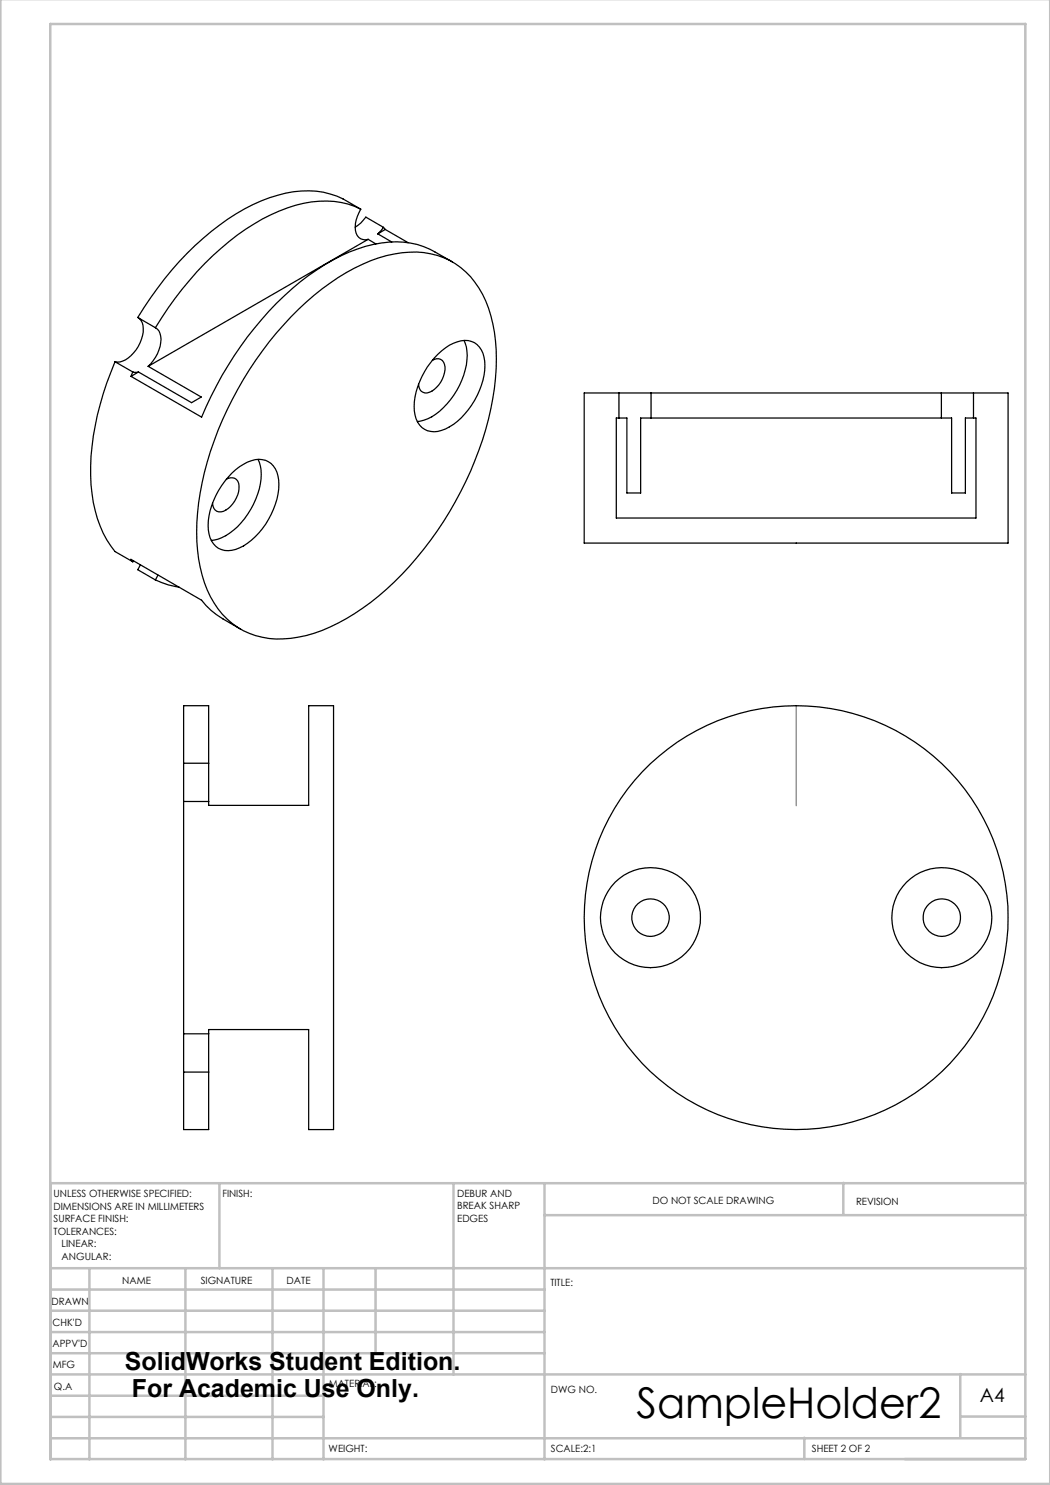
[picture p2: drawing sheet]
<svg xmlns="http://www.w3.org/2000/svg" width="210mm" height="297mm" viewBox="0 0 210 297" stroke-linecap="round" stroke-linejoin="round" font-family="sans-serif">
<g fill="none" stroke="#c0c0c0" stroke-width=".5">
<path d="M.1 -.1v296.9h209.9v-296.9M10.1 4.8h195v287h-195zM43.9 236.6v17M90.7 236.6v38.3M108.9 236.6v55.3M168.7 236.6v6.3M205.1 236.6h-195v55.3M10.1 253.6h195M10.1 257.9h98.8M17.9 253.6v38.3M37.1 253.6v38.3M54.5 253.6v38.3"/>
<path d="M64.7 253.6v38.3M75.1 253.6v17M108.9 243h96.2M10.1 270.6h98.8M10.1 266.4h98.8M10.1 262.1h98.8M10.1 279.1h54.6M10.1 274.9h195M192.1 274.8v12.7M10.1 287.7h195M10.1 283.4h54.6M160.9 287.5v4.3"/>
<path d="M192.1 283.3h13"/>
</g>
<path d="M159.2 141.1v20" fill="none" stroke="#808080" stroke-width=".25"/>
<g fill="none" stroke="#000" stroke-width=".25">
<path d="M71 45.4a6.6 6.6 0 0 0 2.2-2l3.5 2.1M72.1 41.8a18.5 18.5 0 0 0-14.6-.2 47 47 0 0 0-19.6 14.5 67.8 67.8 0 0 0-6.8 9.4M72.1 41.8a5.5 5.5 0 0 0-.7 5.3 1.83 1.83 0 0 0 2.2 .8M72.1 41.8a17.9 17.9 0 0 0-16.5-2.8 40.9 40.9 0 0 0-16.6 10.1 68.6 68.6 0 0 0-11.4 14.4l3.5 2M73.6 47.9l-44 25.4M73.6 47.9l1.6 .9M75.6 46.8l2.8 1.6M76.7 45.5l.3 .4M76.7 45.5l-1.1 1.3M77 45.9l4.6 2.6M77 45.9l-1.4 .9M90.5 52.4a22.5 22.5 0 0 0-8.4-3.8 24.4 24.4 0 0 0-15.5 3.4 58.8 58.8 0 0 0-21 21.2l-3.4 6-1.9 4.2-14.1-8.1"/>
<path d="M23 72.4a55.3 55.3 0 0 0-4.8 24.6 23.6 23.6 0 0 0 4.8 13.3l3.6 2.1M23 72.4l3.6 2M26.6 74.4l-.4 .9M26.6 74.4h1.1M27.7 63.6a3.6 3.6 0 0 1 .6 4.2 7.1 7.1 0 0 1-4.3 4.6h-1M27.7 74.4l-1.5 .9M29.6 73.3l10.7 6.1-2 1.1-10.6-6.1M31.1 65.5a2.79 2.79 0 0 1 1 3l-.1 .7a8.4 8.4 0 0 1-2.4 4.1M59.7 61.8a41.7 41.7 0 0 1 17.6-10.7 16.7 16.7 0 0 1 14.8 2.4 19.6 19.6 0 0 1 6.8 12.9 49.9 49.9 0 0 1-3.9 25.7 68.7 68.7 0 0 1-20.8 28.4 33.8 33.8 0 0 1-16 7.2 15.3 15.3 0 0 1-16.7-9.7 34.6 34.6 0 0 1-1.5-19.4 70 70 0 0 1 19.7-36.8zM86.5 72.1a1.56 1.56 0 0 1 1.7-.2 1.56 1.56 0 0 1 .8 1.5 5.4 5.4 0 0 1-3.6 5.2 1.54 1.54 0 0 1-1.7-1.8M87.6 70.9a7.9 7.9 0 0 1 6.1-2.8 4.2 4.2 0 0 1 3.2 4.1 15.2 15.2 0 0 1-7.8 13.6 4.1 4.1 0 0 1-5.6-1.3 9.6 9.6 0 0 1 .4-8.2 15.7 15.7 0 0 1 3.7-5.4zM92.8 68.1a9.2 9.2 0 0 1-.1 6.9 15.3 15.3 0 0 1-7.1 8.7l-2.1 .6"/>
<path d="M123.8 78.6h-7v30h84.8v-30h-6.9M123.8 78.6h6.4M123.8 78.6v5M130.2 78.6h58.1M130.2 78.6v5M188.3 78.6h6.4M188.3 78.6v5M194.7 78.6v5M45.3 95.8a1.64 1.64 0 0 1 1.9 0 1.64 1.64 0 0 1 .6 1.9 5.3 5.3 0 0 1-3.6 4.7 1.54 1.54 0 0 1-1.7-1.8M46.4 94.6a7.7 7.7 0 0 1 6.1-2.7 4.1 4.1 0 0 1 3.2 4.1 15.2 15.2 0 0 1-7.8 13.6 4.1 4.1 0 0 1-6.2-3.6 15.5 15.5 0 0 1 4.7-11.4zM51.6 91.9a9.6 9.6 0 0 1-.4 7.9 14.2 14.2 0 0 1-7.6 8l-1.3 .3M123.8 83.6h-.5v20h71.9v-20h-.5"/>
<path d="M123.8 83.6h1.6v15h2.7v-15h2.1M130.2 83.6h58.1M188.3 83.6h2v15h2.8v-15h1.6M26.6 112.4l-.4-.5 14.1 8.1a14.5 14.5 0 0 0 4.3 3.8l3.5 2M26.7 112.2l-.1 .2M28 113l-.4 .9 3.5 2.1M31.1 116a15.9 15.9 0 0 0 4.7 1.4M31.6 115l-.5 1M36.7 152.6v7.7M36.7 152.6v-11.5h5v11.5M36.7 152.6h5M41.7 152.6v7.7"/>
<path d="M36.7 160.3v46.5M36.7 160.3h5M41.7 160.3v.8h20v-20h5v84.8h-5v-20h-20v.9M36.7 206.8v7.6M36.7 214.4v11.5h5v-11.5M36.7 206.8h5M36.7 214.4h5M41.7 206.8v7.6"/>
<circle cx="130.1" cy="183.5" r="3.8"/>
<circle cx="130.1" cy="183.5" r="10"/>
<circle cx="159.2" cy="183.5" r="42.4"/>
<circle cx="188.4" cy="183.5" r="10"/>
<circle cx="188.4" cy="183.5" r="3.8"/>
</g>
<text font-size="8.5" x="127.3" y="283.5">SampleHolder2</text>
<g font-size="5">
<text x="25" y="274">SolidWorks Student Edition.</text>
<text x="26.4" y="279.5">For Academic Use Only.</text>
</g>
<text font-size="3.9" x="196" y="280.4">A4</text>
<g font-size="2">
<text x="10.7" y="239.5">UNLESS OTHERWISE SPECIFIED:</text>
<text x="44.5" y="239.5">FINISH:</text>
<text x="91.4" y="239.4">DEBUR AND</text>
<text x="10.7" y="242">DIMENSIONS ARE IN MILLIMETERS</text>
<text x="10.7" y="244.5">SURFACE FINISH:</text>
<text x="91.4" y="241.9">BREAK SHARP</text>
<text x="91.4" y="244.4">EDGES</text>
<text x="130.5" y="240.8">DO NOT SCALE DRAWING</text>
<text x="171.2" y="241">REVISION</text>
<text x="10.7" y="247">TOLERANCES:</text>
<text x="12.3" y="249.5">LINEAR:</text>
<text x="12.3" y="252">ANGULAR:</text>
<text x="24.4" y="256.9">NAME</text>
<text x="40.1" y="256.8">SIGNATURE</text>
<text x="57.3" y="256.8">DATE</text>
<text x="110.1" y="257.1">TITLE:</text>
<text x="10.3" y="260.9">DRAWN</text>
<text x="10.5" y="269.3">APPV'D</text>
<text x="10.5" y="265.2">CHK'D</text>
<text x="10.6" y="273.6">MFG</text>
<text x="10.8" y="278">Q.A</text>
<text x="65.8" y="277.4">MATERIAL:</text>
<text x="110.2" y="278.5">DWG NO.</text>
<text x="65.7" y="290.4">WEIGHT:</text>
<text x="110.2" y="290.5">SCALE:2:1</text>
<text x="162.4" y="290.4">SHEET 2 OF 2</text>
</g>
</svg>
